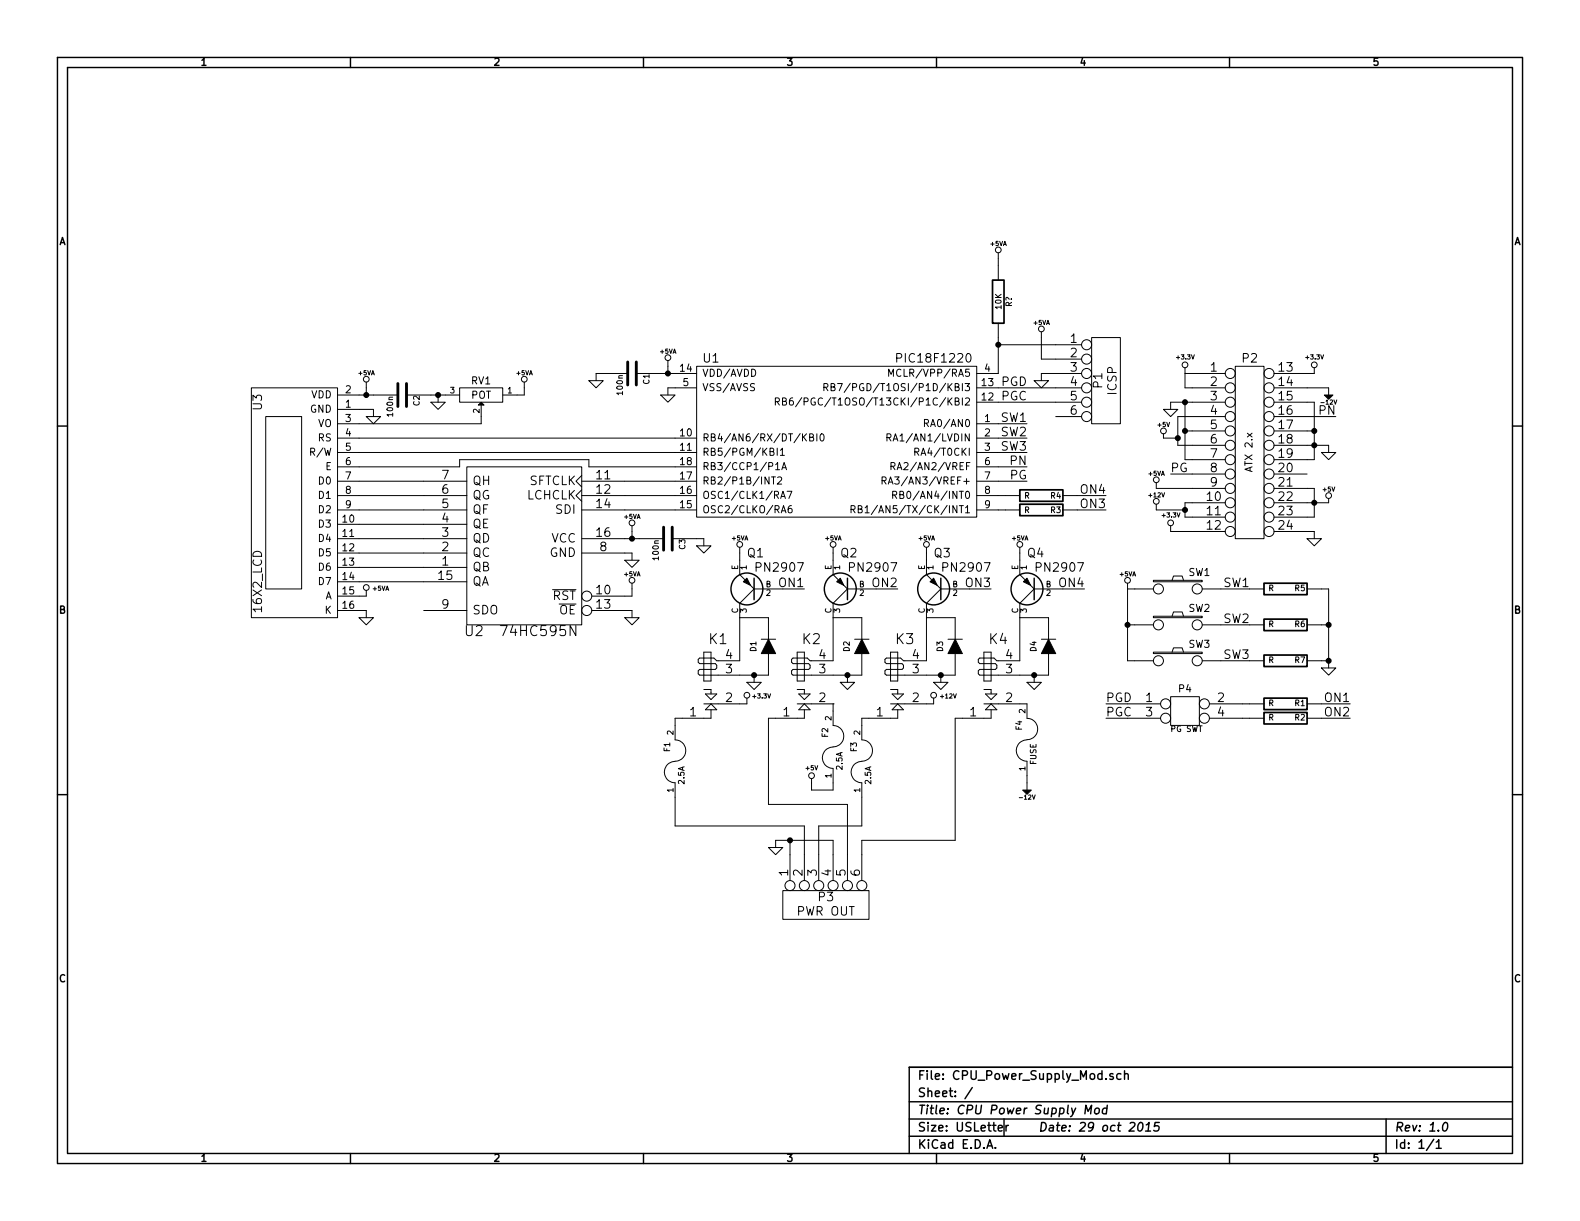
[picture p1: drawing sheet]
EESchema Schematic File Version 2
LIBS:power
LIBS:device
LIBS:transistors
LIBS:conn
LIBS:linear
LIBS:regul
LIBS:74xx
LIBS:cmos4000
LIBS:adc-dac
LIBS:memory
LIBS:xilinx
LIBS:special
LIBS:microcontrollers
LIBS:dsp
LIBS:microchip
LIBS:analog_switches
LIBS:motorola
LIBS:texas
LIBS:intel
LIBS:audio
LIBS:interface
LIBS:digital-audio
LIBS:philips
LIBS:display
LIBS:cypress
LIBS:siliconi
LIBS:opto
LIBS:atmel
LIBS:contrib
LIBS:valves
LIBS:Regulator
LIBS:PIC
LIBS:Passive
LIBS:FTDI
LIBS:user-regul
LIBS:user-reg
LIBS:user
LIBS:motors
LIBS:CPU_Power_Supply_Mod-cache
EELAYER 27 0
EELAYER END
$Descr USLetter 11000 8500
encoding utf-8
Sheet 1 1
Title "CPU Power Supply Mod "
Date "29 oct 2015"
Rev "1.0"
Comp ""
Comment1 ""
Comment2 ""
Comment3 ""
Comment4 ""
$EndDescr
$Comp
L 16X2_LCD U3
U 1 1
P 1450 3900
F 0 "U3" H 2550 3550 60  0000 C CNN
F 1 "16X2_LCD" H 1300 3550 60  0000 C CNN
F 2 "" H 1450 3900 60  0000 C CNN
F 3 "" H 1450 3900 60  0000 C CNN
	1    1450 3900
	0    -1   -1   0   
$EndComp
$Comp
L 74HC595N U2
U 1 1
P 3650 3800
F 0 "U2" H 4000 3200 70  0000 C CNN
F 1 "74HC595N" H 3550 3200 70  0000 C CNN
F 2 "~" H 3650 3800 60  0000 C CNN
F 3 "~" H 3650 3800 60  0000 C CNN
	1    3650 3800
	-1   0    0    -1  
$EndComp
$Comp
L PIC18F1220 U1
U 1 1
P 6250 2450
F 0 "U1" H 7550 2400 60  0000 C CNN
F 1 "PIC18F1220" H 6000 2400 60  0000 C CNN
F 2 "~" H 6250 2450 60  0000 C CNN
F 3 "~" H 6250 2450 60  0000 C CNN
	1    6250 2450
	-1   0    0    -1  
$EndComp
$Comp
L C C1
U 1 1
P 4400 2600
F 0 "C1" H 4400 2700 40  0000 L CNN
F 1 "100n" H 4406 2515 40  0000 L CNN
F 2 "~" H 4438 2450 30  0000 C CNN
F 3 "~" H 4400 2600 60  0000 C CNN
	1    4400 2600
	0    1    1    0   
$EndComp
$Comp
L GND #PWR01
U 1 1
P 4650 2750
F 0 "#PWR01" H 4650 2750 30  0001 C CNN
F 1 "GND" H 4650 2680 30  0001 C CNN
F 2 "" H 4650 2750 60  0000 C CNN
F 3 "" H 4650 2750 60  0000 C CNN
	1    4650 2750
	1    0    0    -1  
$EndComp
$Comp
L GND #PWR02
U 1 1
P 4150 2650
F 0 "#PWR02" H 4150 2650 30  0001 C CNN
F 1 "GND" H 4150 2580 30  0001 C CNN
F 2 "" H 4150 2650 60  0000 C CNN
F 3 "" H 4150 2650 60  0000 C CNN
	1    4150 2650
	1    0    0    -1  
$EndComp
$Comp
L GND #PWR03
U 1 1
P 2600 2900
F 0 "#PWR03" H 2600 2900 30  0001 C CNN
F 1 "GND" H 2600 2830 30  0001 C CNN
F 2 "" H 2600 2900 60  0000 C CNN
F 3 "" H 2600 2900 60  0000 C CNN
	1    2600 2900
	1    0    0    -1  
$EndComp
$Comp
L C C2
U 1 1
P 2800 2750
F 0 "C2" H 2800 2850 40  0000 L CNN
F 1 "100n" H 2806 2665 40  0000 L CNN
F 2 "~" H 2838 2600 30  0000 C CNN
F 3 "~" H 2800 2750 60  0000 C CNN
	1    2800 2750
	0    1    1    0   
$EndComp
$Comp
L GND #PWR04
U 1 1
P 3050 2800
F 0 "#PWR04" H 3050 2800 30  0001 C CNN
F 1 "GND" H 3050 2730 30  0001 C CNN
F 2 "" H 3050 2800 60  0000 C CNN
F 3 "" H 3050 2800 60  0000 C CNN
	1    3050 2800
	1    0    0    -1  
$EndComp
$Comp
L C C3
U 1 1
P 4650 3750
F 0 "C3" H 4650 3850 40  0000 L CNN
F 1 "100n" H 4656 3665 40  0000 L CNN
F 2 "~" H 4688 3600 30  0000 C CNN
F 3 "~" H 4650 3750 60  0000 C CNN
	1    4650 3750
	0    1    1    0   
$EndComp
$Comp
L GND #PWR05
U 1 1
P 4400 3900
F 0 "#PWR05" H 4400 3900 30  0001 C CNN
F 1 "GND" H 4400 3830 30  0001 C CNN
F 2 "" H 4400 3900 60  0000 C CNN
F 3 "" H 4400 3900 60  0000 C CNN
	1    4400 3900
	1    0    0    -1  
$EndComp
$Comp
L GND #PWR06
U 1 1
P 4900 3800
F 0 "#PWR06" H 4900 3800 30  0001 C CNN
F 1 "GND" H 4900 3730 30  0001 C CNN
F 2 "" H 4900 3800 60  0000 C CNN
F 3 "" H 4900 3800 60  0000 C CNN
	1    4900 3800
	1    0    0    -1  
$EndComp
$Comp
L GND #PWR07
U 1 1
P 4400 4300
F 0 "#PWR07" H 4400 4300 30  0001 C CNN
F 1 "GND" H 4400 4230 30  0001 C CNN
F 2 "" H 4400 4300 60  0000 C CNN
F 3 "" H 4400 4300 60  0000 C CNN
	1    4400 4300
	1    0    0    -1  
$EndComp
$Comp
L GND #PWR08
U 1 1
P 2550 4300
F 0 "#PWR08" H 2550 4300 30  0001 C CNN
F 1 "GND" H 2550 4230 30  0001 C CNN
F 2 "" H 2550 4300 60  0000 C CNN
F 3 "" H 2550 4300 60  0000 C CNN
	1    2550 4300
	1    0    0    -1  
$EndComp
$Comp
L CONN-12X2 P2
U 1 1
P 8700 3150
F 0 "P2" H 8700 3800 60  0000 C CNN
F 1 "ATX 2.x" V 8700 3150 50  0000 C CNN
F 2 "" H 8700 3150 60  0000 C CNN
F 3 "" H 8700 3150 60  0000 C CNN
	1    8700 3150
	1    0    0    -1  
$EndComp
$Comp
L GND #PWR09
U 1 1
P 9250 3150
F 0 "#PWR09" H 9250 3150 30  0001 C CNN
F 1 "GND" H 9250 3080 30  0001 C CNN
F 2 "" H 9250 3150 60  0000 C CNN
F 3 "" H 9250 3150 60  0000 C CNN
	1    9250 3150
	1    0    0    -1  
$EndComp
$Comp
L GND #PWR010
U 1 1
P 8150 2850
F 0 "#PWR010" H 8150 2850 30  0001 C CNN
F 1 "GND" H 8150 2780 30  0001 C CNN
F 2 "" H 8150 2850 60  0000 C CNN
F 3 "" H 8150 2850 60  0000 C CNN
	1    8150 2850
	1    0    0    -1  
$EndComp
$Comp
L +3.3V #PWR011
U 1 1
P 8250 2600
F 0 "#PWR011" H 8250 2560 30  0001 C CNN
F 1 "+3.3V" H 8250 2710 30  0000 C CNN
F 2 "" H 8250 2600 60  0000 C CNN
F 3 "" H 8250 2600 60  0000 C CNN
	1    8250 2600
	1    0    0    -1  
$EndComp
$Comp
L +3.3V #PWR012
U 1 1
P 9150 2600
F 0 "#PWR012" H 9150 2560 30  0001 C CNN
F 1 "+3.3V" H 9150 2710 30  0000 C CNN
F 2 "" H 9150 2600 60  0000 C CNN
F 3 "" H 9150 2600 60  0000 C CNN
	1    9150 2600
	1    0    0    -1  
$EndComp
$Comp
L +3.3V #PWR013
U 1 1
P 8150 3700
F 0 "#PWR013" H 8150 3660 30  0001 C CNN
F 1 "+3.3V" H 8150 3810 30  0000 C CNN
F 2 "" H 8150 3700 60  0000 C CNN
F 3 "" H 8150 3700 60  0000 C CNN
	1    8150 3700
	1    0    0    -1  
$EndComp
$Comp
L +12V #PWR014
U 1 1
P 8050 3550
F 0 "#PWR014" H 8050 3500 20  0001 C CNN
F 1 "+12V" H 8050 3650 30  0000 C CNN
F 2 "" H 8050 3550 60  0000 C CNN
F 3 "" H 8050 3550 60  0000 C CNN
	1    8050 3550
	1    0    0    -1  
$EndComp
$Comp
L +5VA #PWR015
U 1 1
P 8050 3400
F 0 "#PWR015" H 8050 3530 20  0001 C CNN
F 1 "+5VA" H 8050 3500 30  0000 C CNN
F 2 "" H 8050 3400 60  0000 C CNN
F 3 "" H 8050 3400 60  0000 C CNN
	1    8050 3400
	1    0    0    -1  
$EndComp
Text Label 8150 3300 0    60   ~ 0
PG
$Comp
L +5V #PWR016
U 1 1
P 8100 3050
F 0 "#PWR016" H 8100 3140 20  0001 C CNN
F 1 "+5V" H 8100 3140 30  0000 C CNN
F 2 "" H 8100 3050 60  0000 C CNN
F 3 "" H 8100 3050 60  0000 C CNN
	1    8100 3050
	1    0    0    -1  
$EndComp
$Comp
L -12V #PWR017
U 1 1
P 9250 2700
F 0 "#PWR017" H 9250 2830 20  0001 C CNN
F 1 "-12V" H 9250 2800 30  0000 C CNN
F 2 "" H 9250 2700 60  0000 C CNN
F 3 "" H 9250 2700 60  0000 C CNN
	1    9250 2700
	-1   0    0    1   
$EndComp
Text Label 9300 2900 2    60   ~ 0
PN
$Comp
L +5V #PWR018
U 1 1
P 9250 3500
F 0 "#PWR018" H 9250 3590 20  0001 C CNN
F 1 "+5V" H 9250 3590 30  0000 C CNN
F 2 "" H 9250 3500 60  0000 C CNN
F 3 "" H 9250 3500 60  0000 C CNN
	1    9250 3500
	1    0    0    -1  
$EndComp
$Comp
L GND #PWR019
U 1 1
P 9150 3750
F 0 "#PWR019" H 9150 3750 30  0001 C CNN
F 1 "GND" H 9150 3680 30  0001 C CNN
F 2 "" H 9150 3750 60  0000 C CNN
F 3 "" H 9150 3750 60  0000 C CNN
	1    9150 3750
	1    0    0    -1  
$EndComp
$Comp
L +5VA #PWR020
U 1 1
P 4650 2550
F 0 "#PWR020" H 4650 2680 20  0001 C CNN
F 1 "+5VA" H 4650 2650 30  0000 C CNN
F 2 "" H 4650 2550 60  0000 C CNN
F 3 "" H 4650 2550 60  0000 C CNN
	1    4650 2550
	1    0    0    -1  
$EndComp
$Comp
L +5VA #PWR021
U 1 1
P 2550 4150
F 0 "#PWR021" H 2550 4280 20  0001 C CNN
F 1 "+5VA" H 2650 4200 30  0000 C CNN
F 2 "" H 2550 4150 60  0000 C CNN
F 3 "" H 2550 4150 60  0000 C CNN
	1    2550 4150
	1    0    0    -1  
$EndComp
$Comp
L +5VA #PWR022
U 1 1
P 2550 2700
F 0 "#PWR022" H 2550 2830 20  0001 C CNN
F 1 "+5VA" H 2550 2800 30  0000 C CNN
F 2 "" H 2550 2700 60  0000 C CNN
F 3 "" H 2550 2700 60  0000 C CNN
	1    2550 2700
	1    0    0    -1  
$EndComp
$Comp
L +5VA #PWR023
U 1 1
P 4400 4100
F 0 "#PWR023" H 4400 4230 20  0001 C CNN
F 1 "+5VA" H 4400 4200 30  0000 C CNN
F 2 "" H 4400 4100 60  0000 C CNN
F 3 "" H 4400 4100 60  0000 C CNN
	1    4400 4100
	1    0    0    -1  
$EndComp
$Comp
L +5VA #PWR024
U 1 1
P 4400 3700
F 0 "#PWR024" H 4400 3830 20  0001 C CNN
F 1 "+5VA" H 4400 3800 30  0000 C CNN
F 2 "" H 4400 3700 60  0000 C CNN
F 3 "" H 4400 3700 60  0000 C CNN
	1    4400 3700
	1    0    0    -1  
$EndComp
$Comp
L POT RV1
U 1 1
P 3350 2750
F 0 "RV1" H 3350 2650 50  0000 C CNN
F 1 "POT" H 3350 2750 50  0000 C CNN
F 2 "~" H 3350 2750 60  0000 C CNN
F 3 "~" H 3350 2750 60  0000 C CNN
	1    3350 2750
	-1   0    0    1   
$EndComp
$Comp
L +5VA #PWR025
U 1 1
P 3650 2700
F 0 "#PWR025" H 3650 2830 20  0001 C CNN
F 1 "+5VA" H 3650 2800 30  0000 C CNN
F 2 "" H 3650 2700 60  0000 C CNN
F 3 "" H 3650 2700 60  0000 C CNN
	1    3650 2700
	1    0    0    -1  
$EndComp
$Comp
L CONN_6 P1
U 1 1
P 7700 2650
F 0 "P1" V 7650 2650 60  0000 C CNN
F 1 "ICSP" V 7750 2650 60  0000 C CNN
F 2 "" H 7700 2650 60  0000 C CNN
F 3 "" H 7700 2650 60  0000 C CNN
	1    7700 2650
	1    0    0    -1  
$EndComp
$Comp
L +5VA #PWR026
U 1 1
P 7250 2350
F 0 "#PWR026" H 7250 2480 20  0001 C CNN
F 1 "+5VA" H 7250 2450 30  0000 C CNN
F 2 "" H 7250 2350 60  0000 C CNN
F 3 "" H 7250 2350 60  0000 C CNN
	1    7250 2350
	1    0    0    -1  
$EndComp
$Comp
L GND #PWR027
U 1 1
P 7250 2650
F 0 "#PWR027" H 7250 2650 30  0001 C CNN
F 1 "GND" H 7250 2580 30  0001 C CNN
F 2 "" H 7250 2650 60  0000 C CNN
F 3 "" H 7250 2650 60  0000 C CNN
	1    7250 2650
	1    0    0    -1  
$EndComp
$Comp
L RELAY_SPST K1
U 1 1
P 4900 4950
F 0 "K1" H 4800 4450 70  0000 C CNN
F 1 "RELAY_SPST" H 5050 4450 70  0001 C CNN
F 2 "~" H 4800 4950 60  0000 C CNN
F 3 "~" H 4800 4950 60  0000 C CNN
	1    4900 4950
	-1   0    0    1   
$EndComp
$Comp
L PNP Q1
U 1 1
P 5250 4100
F 0 "Q1" H 5300 3850 60  0000 R CNN
F 1 "PN2907" H 5250 3950 60  0000 R CNN
F 2 "~" H 5250 4100 60  0000 C CNN
F 3 "~" H 5250 4100 60  0000 C CNN
	1    5250 4100
	-1   0    0    1   
$EndComp
$Comp
L DIODE D1
U 1 1
P 5350 4500
F 0 "D1" H 5350 4600 40  0000 C CNN
F 1 "DIODE" H 5350 4400 40  0001 C CNN
F 2 "~" H 5350 4500 60  0000 C CNN
F 3 "~" H 5350 4500 60  0000 C CNN
	1    5350 4500
	0    -1   -1   0   
$EndComp
$Comp
L GND #PWR028
U 1 1
P 5250 4750
F 0 "#PWR028" H 5250 4750 30  0001 C CNN
F 1 "GND" H 5250 4680 30  0001 C CNN
F 2 "" H 5250 4750 60  0000 C CNN
F 3 "" H 5250 4750 60  0000 C CNN
	1    5250 4750
	1    0    0    -1  
$EndComp
$Comp
L +5VA #PWR029
U 1 1
P 5150 3850
F 0 "#PWR029" H 5150 3980 20  0001 C CNN
F 1 "+5VA" H 5150 3950 30  0000 C CNN
F 2 "" H 5150 3850 60  0000 C CNN
F 3 "" H 5150 3850 60  0000 C CNN
	1    5150 3850
	1    0    0    -1  
$EndComp
$Comp
L RELAY_SPST K2
U 1 1
P 5550 4950
F 0 "K2" H 5450 4450 70  0000 C CNN
F 1 "RELAY_SPST" H 5700 4450 70  0001 C CNN
F 2 "~" H 5450 4950 60  0000 C CNN
F 3 "~" H 5450 4950 60  0000 C CNN
	1    5550 4950
	-1   0    0    1   
$EndComp
$Comp
L PNP Q2
U 1 1
P 5900 4100
F 0 "Q2" H 5950 3850 60  0000 R CNN
F 1 "PN2907" H 5900 3950 60  0000 R CNN
F 2 "~" H 5900 4100 60  0000 C CNN
F 3 "~" H 5900 4100 60  0000 C CNN
	1    5900 4100
	-1   0    0    1   
$EndComp
$Comp
L DIODE D2
U 1 1
P 6000 4500
F 0 "D2" H 6000 4600 40  0000 C CNN
F 1 "DIODE" H 6000 4400 40  0001 C CNN
F 2 "~" H 6000 4500 60  0000 C CNN
F 3 "~" H 6000 4500 60  0000 C CNN
	1    6000 4500
	0    -1   -1   0   
$EndComp
$Comp
L GND #PWR030
U 1 1
P 5900 4750
F 0 "#PWR030" H 5900 4750 30  0001 C CNN
F 1 "GND" H 5900 4680 30  0001 C CNN
F 2 "" H 5900 4750 60  0000 C CNN
F 3 "" H 5900 4750 60  0000 C CNN
	1    5900 4750
	1    0    0    -1  
$EndComp
$Comp
L +5VA #PWR031
U 1 1
P 5800 3850
F 0 "#PWR031" H 5800 3980 20  0001 C CNN
F 1 "+5VA" H 5800 3950 30  0000 C CNN
F 2 "" H 5800 3850 60  0000 C CNN
F 3 "" H 5800 3850 60  0000 C CNN
	1    5800 3850
	1    0    0    -1  
$EndComp
$Comp
L RELAY_SPST K3
U 1 1
P 6200 4950
F 0 "K3" H 6100 4450 70  0000 C CNN
F 1 "RELAY_SPST" H 6350 4450 70  0001 C CNN
F 2 "~" H 6100 4950 60  0000 C CNN
F 3 "~" H 6100 4950 60  0000 C CNN
	1    6200 4950
	-1   0    0    1   
$EndComp
$Comp
L PNP Q3
U 1 1
P 6550 4100
F 0 "Q3" H 6600 3850 60  0000 R CNN
F 1 "PN2907" H 6550 3950 60  0000 R CNN
F 2 "~" H 6550 4100 60  0000 C CNN
F 3 "~" H 6550 4100 60  0000 C CNN
	1    6550 4100
	-1   0    0    1   
$EndComp
$Comp
L DIODE D3
U 1 1
P 6650 4500
F 0 "D3" H 6650 4600 40  0000 C CNN
F 1 "DIODE" H 6650 4400 40  0001 C CNN
F 2 "~" H 6650 4500 60  0000 C CNN
F 3 "~" H 6650 4500 60  0000 C CNN
	1    6650 4500
	0    -1   -1   0   
$EndComp
$Comp
L GND #PWR032
U 1 1
P 6550 4750
F 0 "#PWR032" H 6550 4750 30  0001 C CNN
F 1 "GND" H 6550 4680 30  0001 C CNN
F 2 "" H 6550 4750 60  0000 C CNN
F 3 "" H 6550 4750 60  0000 C CNN
	1    6550 4750
	1    0    0    -1  
$EndComp
$Comp
L +5VA #PWR033
U 1 1
P 6450 3850
F 0 "#PWR033" H 6450 3980 20  0001 C CNN
F 1 "+5VA" H 6450 3950 30  0000 C CNN
F 2 "" H 6450 3850 60  0000 C CNN
F 3 "" H 6450 3850 60  0000 C CNN
	1    6450 3850
	1    0    0    -1  
$EndComp
$Comp
L RELAY_SPST K4
U 1 1
P 6850 4950
F 0 "K4" H 6750 4450 70  0000 C CNN
F 1 "RELAY_SPST" H 7000 4450 70  0001 C CNN
F 2 "~" H 6750 4950 60  0000 C CNN
F 3 "~" H 6750 4950 60  0000 C CNN
	1    6850 4950
	-1   0    0    1   
$EndComp
$Comp
L PNP Q4
U 1 1
P 7200 4100
F 0 "Q4" H 7250 3850 60  0000 R CNN
F 1 "PN2907" H 7200 3950 60  0000 R CNN
F 2 "~" H 7200 4100 60  0000 C CNN
F 3 "~" H 7200 4100 60  0000 C CNN
	1    7200 4100
	-1   0    0    1   
$EndComp
$Comp
L DIODE D4
U 1 1
P 7300 4500
F 0 "D4" H 7300 4600 40  0000 C CNN
F 1 "DIODE" H 7300 4400 40  0001 C CNN
F 2 "~" H 7300 4500 60  0000 C CNN
F 3 "~" H 7300 4500 60  0000 C CNN
	1    7300 4500
	0    -1   -1   0   
$EndComp
$Comp
L GND #PWR034
U 1 1
P 7200 4750
F 0 "#PWR034" H 7200 4750 30  0001 C CNN
F 1 "GND" H 7200 4680 30  0001 C CNN
F 2 "" H 7200 4750 60  0000 C CNN
F 3 "" H 7200 4750 60  0000 C CNN
	1    7200 4750
	1    0    0    -1  
$EndComp
$Comp
L +5VA #PWR035
U 1 1
P 7100 3850
F 0 "#PWR035" H 7100 3980 20  0001 C CNN
F 1 "+5VA" H 7100 3950 30  0000 C CNN
F 2 "" H 7100 3850 60  0000 C CNN
F 3 "" H 7100 3850 60  0000 C CNN
	1    7100 3850
	1    0    0    -1  
$EndComp
$Comp
L -12V #PWR036
U 1 1
P 7150 5450
F 0 "#PWR036" H 7150 5580 20  0001 C CNN
F 1 "-12V" H 7150 5550 30  0000 C CNN
F 2 "" H 7150 5450 60  0000 C CNN
F 3 "" H 7150 5450 60  0000 C CNN
	1    7150 5450
	-1   0    0    1   
$EndComp
$Comp
L +5V #PWR037
U 1 1
P 5650 5450
F 0 "#PWR037" H 5650 5540 20  0001 C CNN
F 1 "+5V" H 5650 5550 30  0000 C CNN
F 2 "" H 5650 5450 60  0000 C CNN
F 3 "" H 5650 5450 60  0000 C CNN
	1    5650 5450
	1    0    0    -1  
$EndComp
$Comp
L +3.3V #PWR038
U 1 1
P 5200 4900
F 0 "#PWR038" H 5200 4860 30  0001 C CNN
F 1 "+3.3V" H 5300 4950 30  0000 C CNN
F 2 "" H 5200 4900 60  0000 C CNN
F 3 "" H 5200 4900 60  0000 C CNN
	1    5200 4900
	1    0    0    -1  
$EndComp
$Comp
L +12V #PWR039
U 1 1
P 6500 4900
F 0 "#PWR039" H 6500 4850 20  0001 C CNN
F 1 "+12V" H 6600 4950 30  0000 C CNN
F 2 "" H 6500 4900 60  0000 C CNN
F 3 "" H 6500 4900 60  0000 C CNN
	1    6500 4900
	1    0    0    -1  
$EndComp
$Comp
L FUSE F1
U 1 1
P 4700 5300
F 0 "F1" H 4800 5350 40  0000 C CNN
F 1 "2.5A" H 4600 5250 40  0000 C CNN
F 2 "~" H 4700 5300 60  0000 C CNN
F 3 "~" H 4700 5300 60  0000 C CNN
	1    4700 5300
	0    -1   -1   0   
$EndComp
$Comp
L FUSE F2
U 1 1
P 5800 5200
F 0 "F2" H 5900 5250 40  0000 C CNN
F 1 "2.5A" H 5700 5150 40  0000 C CNN
F 2 "~" H 5800 5200 60  0000 C CNN
F 3 "~" H 5800 5200 60  0000 C CNN
	1    5800 5200
	0    -1   -1   0   
$EndComp
$Comp
L FUSE F3
U 1 1
P 6000 5300
F 0 "F3" H 6100 5350 40  0000 C CNN
F 1 "2.5A" H 5900 5250 40  0000 C CNN
F 2 "~" H 6000 5300 60  0000 C CNN
F 3 "~" H 6000 5300 60  0000 C CNN
	1    6000 5300
	0    -1   -1   0   
$EndComp
$Comp
L FUSE F4
U 1 1
P 7150 5150
F 0 "F4" H 7250 5200 40  0000 C CNN
F 1 "FUSE" H 7050 5100 40  0000 C CNN
F 2 "~" H 7150 5150 60  0000 C CNN
F 3 "~" H 7150 5150 60  0000 C CNN
	1    7150 5150
	0    -1   -1   0   
$EndComp
$Comp
L CONN_6 P3
U 1 1
P 5750 6300
F 0 "P3" V 5700 6300 60  0000 C CNN
F 1 "PWR OUT" V 5800 6300 60  0000 C CNN
F 2 "" H 5750 6300 60  0000 C CNN
F 3 "" H 5750 6300 60  0000 C CNN
	1    5750 6300
	0    -1   1    0   
$EndComp
$Comp
L GND #PWR040
U 1 1
P 5400 5900
F 0 "#PWR040" H 5400 5900 30  0001 C CNN
F 1 "GND" H 5400 5830 30  0001 C CNN
F 2 "" H 5400 5900 60  0000 C CNN
F 3 "" H 5400 5900 60  0000 C CNN
	1    5400 5900
	1    0    0    -1  
$EndComp
$Comp
L R R4
U 1 1
P 7250 3450
F 0 "R4" V 7250 3550 40  0000 C CNN
F 1 "R" V 7250 3350 40  0000 C CNN
F 2 "~" V 7180 3450 30  0000 C CNN
F 3 "~" H 7250 3450 30  0000 C CNN
	1    7250 3450
	0    1    -1   0   
$EndComp
$Comp
L R R3
U 1 1
P 7250 3550
F 0 "R3" V 7250 3650 40  0000 C CNN
F 1 "R" V 7250 3450 40  0000 C CNN
F 2 "~" V 7180 3550 30  0000 C CNN
F 3 "~" H 7250 3550 30  0000 C CNN
	1    7250 3550
	0    1    -1   0   
$EndComp
$Comp
L R R2
U 1 1
P 8950 5000
F 0 "R2" V 8950 5100 40  0000 C CNN
F 1 "R" V 8950 4900 40  0000 C CNN
F 2 "~" V 8880 5000 30  0000 C CNN
F 3 "~" H 8950 5000 30  0000 C CNN
	1    8950 5000
	0    1    1    0   
$EndComp
$Comp
L R R1
U 1 1
P 8950 4900
F 0 "R1" V 8950 5000 40  0000 C CNN
F 1 "R" V 8950 4800 40  0000 C CNN
F 2 "~" V 8880 4900 30  0000 C CNN
F 3 "~" H 8950 4900 30  0000 C CNN
	1    8950 4900
	0    1    1    0   
$EndComp
Text Label 5600 4100 2    60   ~ 0
ON1
Text Label 6250 4100 2    60   ~ 0
ON2
Text Label 6900 4100 2    60   ~ 0
ON3
Text Label 7550 4100 2    60   ~ 0
ON4
Text Label 9400 4900 2    60   ~ 0
ON1
Text Label 9400 5000 2    60   ~ 0
ON2
Text Label 7700 3550 2    60   ~ 0
ON3
Text Label 7700 3450 2    60   ~ 0
ON4
$Comp
L SW_PUSH SW1
U 1 1
P 8200 4100
F 0 "SW1" H 8350 4210 50  0000 C CNN
F 1 "SW_PUSH" H 8200 4020 50  0001 C CNN
F 2 "~" H 8200 4100 60  0000 C CNN
F 3 "~" H 8200 4100 60  0000 C CNN
	1    8200 4100
	1    0    0    -1  
$EndComp
$Comp
L SW_PUSH SW2
U 1 1
P 8200 4350
F 0 "SW2" H 8350 4460 50  0000 C CNN
F 1 "SW_PUSH" H 8200 4270 50  0001 C CNN
F 2 "~" H 8200 4350 60  0000 C CNN
F 3 "~" H 8200 4350 60  0000 C CNN
	1    8200 4350
	1    0    0    -1  
$EndComp
$Comp
L SW_PUSH SW3
U 1 1
P 8200 4600
F 0 "SW3" H 8350 4710 50  0000 C CNN
F 1 "SW_PUSH" H 8200 4520 50  0001 C CNN
F 2 "~" H 8200 4600 60  0000 C CNN
F 3 "~" H 8200 4600 60  0000 C CNN
	1    8200 4600
	1    0    0    -1  
$EndComp
$Comp
L R R5
U 1 1
P 8950 4100
F 0 "R5" V 8950 4200 40  0000 C CNN
F 1 "R" V 8950 4000 40  0000 C CNN
F 2 "~" V 8880 4100 30  0000 C CNN
F 3 "~" H 8950 4100 30  0000 C CNN
	1    8950 4100
	0    1    1    0   
$EndComp
$Comp
L R R6
U 1 1
P 8950 4350
F 0 "R6" V 8950 4450 40  0000 C CNN
F 1 "R" V 8950 4250 40  0000 C CNN
F 2 "~" V 8880 4350 30  0000 C CNN
F 3 "~" H 8950 4350 30  0000 C CNN
	1    8950 4350
	0    1    1    0   
$EndComp
$Comp
L R R7
U 1 1
P 8950 4600
F 0 "R7" V 8950 4700 40  0000 C CNN
F 1 "R" V 8950 4500 40  0000 C CNN
F 2 "~" V 8880 4600 30  0000 C CNN
F 3 "~" H 8950 4600 30  0000 C CNN
	1    8950 4600
	0    1    1    0   
$EndComp
Wire Wire Line
	2950 3350 2500 3350
Wire Wire Line
	2500 3450 2950 3450
Wire Wire Line
	2950 3550 2500 3550
Wire Wire Line
	2500 3650 2950 3650
Wire Wire Line
	2950 3750 2500 3750
Wire Wire Line
	2500 3850 2950 3850
Wire Wire Line
	2950 3950 2500 3950
Wire Wire Line
	2500 4050 2950 4050
Wire Wire Line
	4150 2650 4150 2600
Wire Wire Line
	4150 2600 4200 2600
Wire Wire Line
	4600 2600 4700 2600
Wire Wire Line
	4650 2600 4650 2550
Connection ~ 4650 2600
Wire Wire Line
	4700 2700 4650 2700
Wire Wire Line
	4650 2700 4650 2750
Wire Wire Line
	2500 2850 2600 2850
Wire Wire Line
	2500 2750 2600 2750
Wire Wire Line
	2550 2700 2550 2750
Connection ~ 2550 2750
Wire Wire Line
	3000 2750 3100 2750
Wire Wire Line
	3050 2750 3050 2800
Wire Wire Line
	4350 3350 4700 3350
Wire Wire Line
	4700 3450 4350 3450
Wire Wire Line
	4350 3550 4700 3550
Wire Wire Line
	4100 3250 4700 3250
Wire Wire Line
	4100 3200 4100 3250
Wire Wire Line
	2500 3250 3200 3250
Wire Wire Line
	2500 3150 4700 3150
Wire Wire Line
	4700 3050 2500 3050
Wire Wire Line
	3200 3250 3200 3200
Wire Wire Line
	3200 3200 4100 3200
Wire Wire Line
	4350 3750 4450 3750
Wire Wire Line
	4400 3700 4400 3750
Connection ~ 4400 3750
Wire Wire Line
	4350 3850 4400 3850
Wire Wire Line
	4400 3850 4400 3900
Wire Wire Line
	4850 3750 4900 3750
Wire Wire Line
	4900 3750 4900 3800
Wire Wire Line
	4350 4150 4400 4150
Wire Wire Line
	4400 4150 4400 4100
Wire Wire Line
	4350 4250 4400 4250
Wire Wire Line
	4400 4250 4400 4300
Wire Wire Line
	2500 4250 2550 4250
Wire Wire Line
	2550 4250 2550 4300
Wire Wire Line
	2500 4150 2550 4150
Wire Wire Line
	8300 2700 8250 2700
Wire Wire Line
	8250 2700 8250 2600
Wire Wire Line
	8250 2600 8300 2600
Wire Wire Line
	8150 2800 8300 2800
Wire Wire Line
	8250 2800 8250 3200
Wire Wire Line
	8250 3000 8300 3000
Wire Wire Line
	8250 3200 8300 3200
Connection ~ 8250 3000
Wire Wire Line
	8200 3100 8300 3100
Wire Wire Line
	8200 2900 8200 3100
Wire Wire Line
	8200 2900 8300 2900
Wire Wire Line
	8300 3500 8250 3500
Wire Wire Line
	8250 3500 8250 3600
Wire Wire Line
	8250 3600 8300 3600
Wire Wire Line
	9150 2600 9100 2600
Wire Wire Line
	9100 2800 9150 2800
Wire Wire Line
	9150 2800 9150 3200
Wire Wire Line
	9150 3000 9100 3000
Wire Wire Line
	9100 3100 9250 3100
Connection ~ 9150 3000
Wire Wire Line
	9150 3200 9100 3200
Connection ~ 9150 3100
Wire Wire Line
	9100 3400 9150 3400
Wire Wire Line
	9150 3400 9150 3600
Wire Wire Line
	9150 3600 9100 3600
Wire Wire Line
	9100 3500 9250 3500
Connection ~ 9150 3500
Wire Wire Line
	8150 2850 8150 2800
Connection ~ 8250 2800
Wire Wire Line
	9250 3100 9250 3150
Wire Wire Line
	8050 3550 8250 3550
Connection ~ 8250 3550
Wire Wire Line
	8300 3700 8150 3700
Wire Wire Line
	8300 3300 8150 3300
Wire Wire Line
	8300 3400 8050 3400
Wire Wire Line
	8100 3050 8200 3050
Connection ~ 8200 3050
Wire Wire Line
	9100 2700 9250 2700
Wire Wire Line
	9100 2900 9300 2900
Wire Wire Line
	9100 3700 9150 3700
Wire Wire Line
	9150 3700 9150 3750
Wire Wire Line
	2600 2850 2600 2900
Wire Wire Line
	2500 2950 3350 2950
Wire Wire Line
	3350 2950 3350 2900
Connection ~ 3050 2750
Wire Wire Line
	3650 2700 3650 2750
Wire Wire Line
	3650 2750 3600 2750
Wire Wire Line
	6950 2700 7350 2700
Wire Wire Line
	7350 2800 6950 2800
Wire Wire Line
	6950 2350 6950 2600
Wire Wire Line
	6950 2400 7350 2400
Wire Wire Line
	7350 2600 7250 2600
Wire Wire Line
	7250 2600 7250 2650
Wire Wire Line
	7350 2500 7250 2500
Wire Wire Line
	7250 2500 7250 2350
Wire Wire Line
	5150 4600 5150 4300
Wire Wire Line
	5150 4300 5350 4300
Wire Wire Line
	5150 4700 5350 4700
Wire Wire Line
	5150 3850 5150 3900
Wire Wire Line
	5250 4750 5250 4700
Connection ~ 5250 4700
Wire Wire Line
	5800 4600 5800 4300
Wire Wire Line
	5800 4300 6000 4300
Wire Wire Line
	5800 4700 6000 4700
Wire Wire Line
	5800 3850 5800 3900
Wire Wire Line
	5900 4750 5900 4700
Connection ~ 5900 4700
Wire Wire Line
	6450 4600 6450 4300
Wire Wire Line
	6450 4300 6650 4300
Wire Wire Line
	6450 4700 6650 4700
Wire Wire Line
	6450 3850 6450 3900
Wire Wire Line
	6550 4750 6550 4700
Connection ~ 6550 4700
Wire Wire Line
	7100 4600 7100 4300
Wire Wire Line
	7100 4300 7300 4300
Wire Wire Line
	7100 4700 7300 4700
Wire Wire Line
	7100 3850 7100 3900
Wire Wire Line
	7200 4750 7200 4700
Connection ~ 7200 4700
Wire Wire Line
	5150 4900 5200 4900
Wire Wire Line
	5800 4900 5800 4900
Wire Wire Line
	6450 4900 6500 4900
Wire Wire Line
	7100 4900 7150 4900
Wire Wire Line
	6650 5000 6650 5850
Wire Wire Line
	6650 5000 6700 5000
Wire Wire Line
	6000 5050 6000 5000
Wire Wire Line
	6000 5000 6050 5000
Wire Wire Line
	5350 5000 5350 5600
Wire Wire Line
	5350 5000 5400 5000
Wire Wire Line
	4700 5050 4700 5000
Wire Wire Line
	4700 5000 4750 5000
Wire Wire Line
	6000 5550 6000 5750
Wire Wire Line
	6000 5850 6000 5950
Wire Wire Line
	6650 5850 6000 5850
Wire Wire Line
	5350 5600 5900 5600
Wire Wire Line
	4700 5550 4700 5750
Wire Wire Line
	4700 5750 5600 5750
Wire Wire Line
	5600 5750 5600 5950
Wire Wire Line
	5500 5950 5500 5850
Wire Wire Line
	5400 5850 5800 5850
Wire Wire Line
	5800 5850 5800 5950
Wire Wire Line
	5400 5900 5400 5850
Connection ~ 5500 5850
Wire Wire Line
	7000 3550 6950 3550
Wire Wire Line
	6950 3450 7000 3450
Wire Wire Line
	8700 5000 8650 5000
Wire Wire Line
	8650 4900 8700 4900
Wire Wire Line
	5450 4100 5600 4100
Wire Wire Line
	6100 4100 6250 4100
Wire Wire Line
	6750 4100 6900 4100
Wire Wire Line
	7400 4100 7550 4100
Wire Wire Line
	9400 4900 9200 4900
Wire Wire Line
	9200 5000 9400 5000
Wire Wire Line
	7700 3550 7500 3550
Wire Wire Line
	7500 3450 7700 3450
Wire Wire Line
	7850 4600 7900 4600
Wire Wire Line
	7850 4100 7850 4600
Wire Wire Line
	7850 4100 7900 4100
Wire Wire Line
	7900 4350 7850 4350
Connection ~ 7850 4350
Wire Wire Line
	9200 4100 9250 4100
Wire Wire Line
	9250 4100 9250 4650
Wire Wire Line
	9250 4600 9200 4600
Wire Wire Line
	9200 4350 9250 4350
Connection ~ 9250 4350
Wire Wire Line
	8700 4100 8500 4100
Wire Wire Line
	8500 4350 8700 4350
Wire Wire Line
	8700 4600 8500 4600
Text Label 8700 4100 2    60   ~ 0
SW1
Text Label 8700 4350 2    60   ~ 0
SW2
Text Label 8700 4600 2    60   ~ 0
SW3
$Comp
L +5VA #PWR041
U 1 1
P 7850 4100
F 0 "#PWR041" H 7850 4230 20  0001 C CNN
F 1 "+5VA" H 7850 4200 30  0000 C CNN
F 2 "" H 7850 4100 60  0000 C CNN
F 3 "" H 7850 4100 60  0000 C CNN
	1    7850 4100
	1    0    0    -1  
$EndComp
$Comp
L GND #PWR042
U 1 1
P 9250 4650
F 0 "#PWR042" H 9250 4650 30  0001 C CNN
F 1 "GND" H 9250 4580 30  0001 C CNN
F 2 "" H 9250 4650 60  0000 C CNN
F 3 "" H 9250 4650 60  0000 C CNN
	1    9250 4650
	1    0    0    -1  
$EndComp
Connection ~ 9250 4600
Text Label 7150 2950 2    60   ~ 0
SW1
Text Label 7150 3050 2    60   ~ 0
SW2
Text Label 7150 3150 2    60   ~ 0
SW3
Wire Wire Line
	7150 3150 6950 3150
Wire Wire Line
	6950 3050 7150 3050
Wire Wire Line
	7150 2950 6950 2950
Text Label 7150 2700 2    60   ~ 0
PGD
Text Label 7150 2800 2    60   ~ 0
PGC
$Comp
L CONN_2X2 P4
U 1 1
P 8250 4950
F 0 "P4" H 8250 5100 50  0000 C CNN
F 1 "PG SWT" H 8260 4820 40  0000 C CNN
F 2 "" H 8250 4950 60  0000 C CNN
F 3 "" H 8250 4950 60  0000 C CNN
	1    8250 4950
	1    0    0    -1  
$EndComp
Wire Wire Line
	7850 4900 7700 4900
Wire Wire Line
	7850 5000 7700 5000
Text Label 7700 4900 0    60   ~ 0
PGD
Text Label 7700 5000 0    60   ~ 0
PGC
Wire Wire Line
	6950 3350 7150 3350
Wire Wire Line
	6950 3250 7150 3250
Text Label 7150 3350 2    60   ~ 0
PG
Text Label 7150 3250 2    60   ~ 0
PN
Wire Wire Line
	7150 5400 7150 5450
Wire Wire Line
	5800 4900 5800 4950
Wire Wire Line
	5800 5450 5800 5500
Wire Wire Line
	5800 5500 5650 5500
Wire Wire Line
	5650 5500 5650 5450
Wire Wire Line
	5700 5750 5700 5950
Wire Wire Line
	5900 5600 5900 5950
Wire Wire Line
	6000 5750 5700 5750
$Comp
L R R?
U 1 1
P 6950 2100
F 0 "R?" V 7030 2100 40  0000 C CNN
F 1 "10K" V 6957 2101 40  0000 C CNN
F 2 "~" V 6880 2100 30  0000 C CNN
F 3 "~" H 6950 2100 30  0000 C CNN
	1    6950 2100
	1    0    0    -1  
$EndComp
Connection ~ 6950 2400
$Comp
L +5VA #PWR?
U 1 1
P 6950 1800
F 0 "#PWR?" H 6950 1930 20  0001 C CNN
F 1 "+5VA" H 6950 1900 30  0000 C CNN
F 2 "" H 6950 1800 60  0000 C CNN
F 3 "" H 6950 1800 60  0000 C CNN
	1    6950 1800
	1    0    0    -1  
$EndComp
Wire Wire Line
	6950 1800 6950 1850
$EndSCHEMATC
